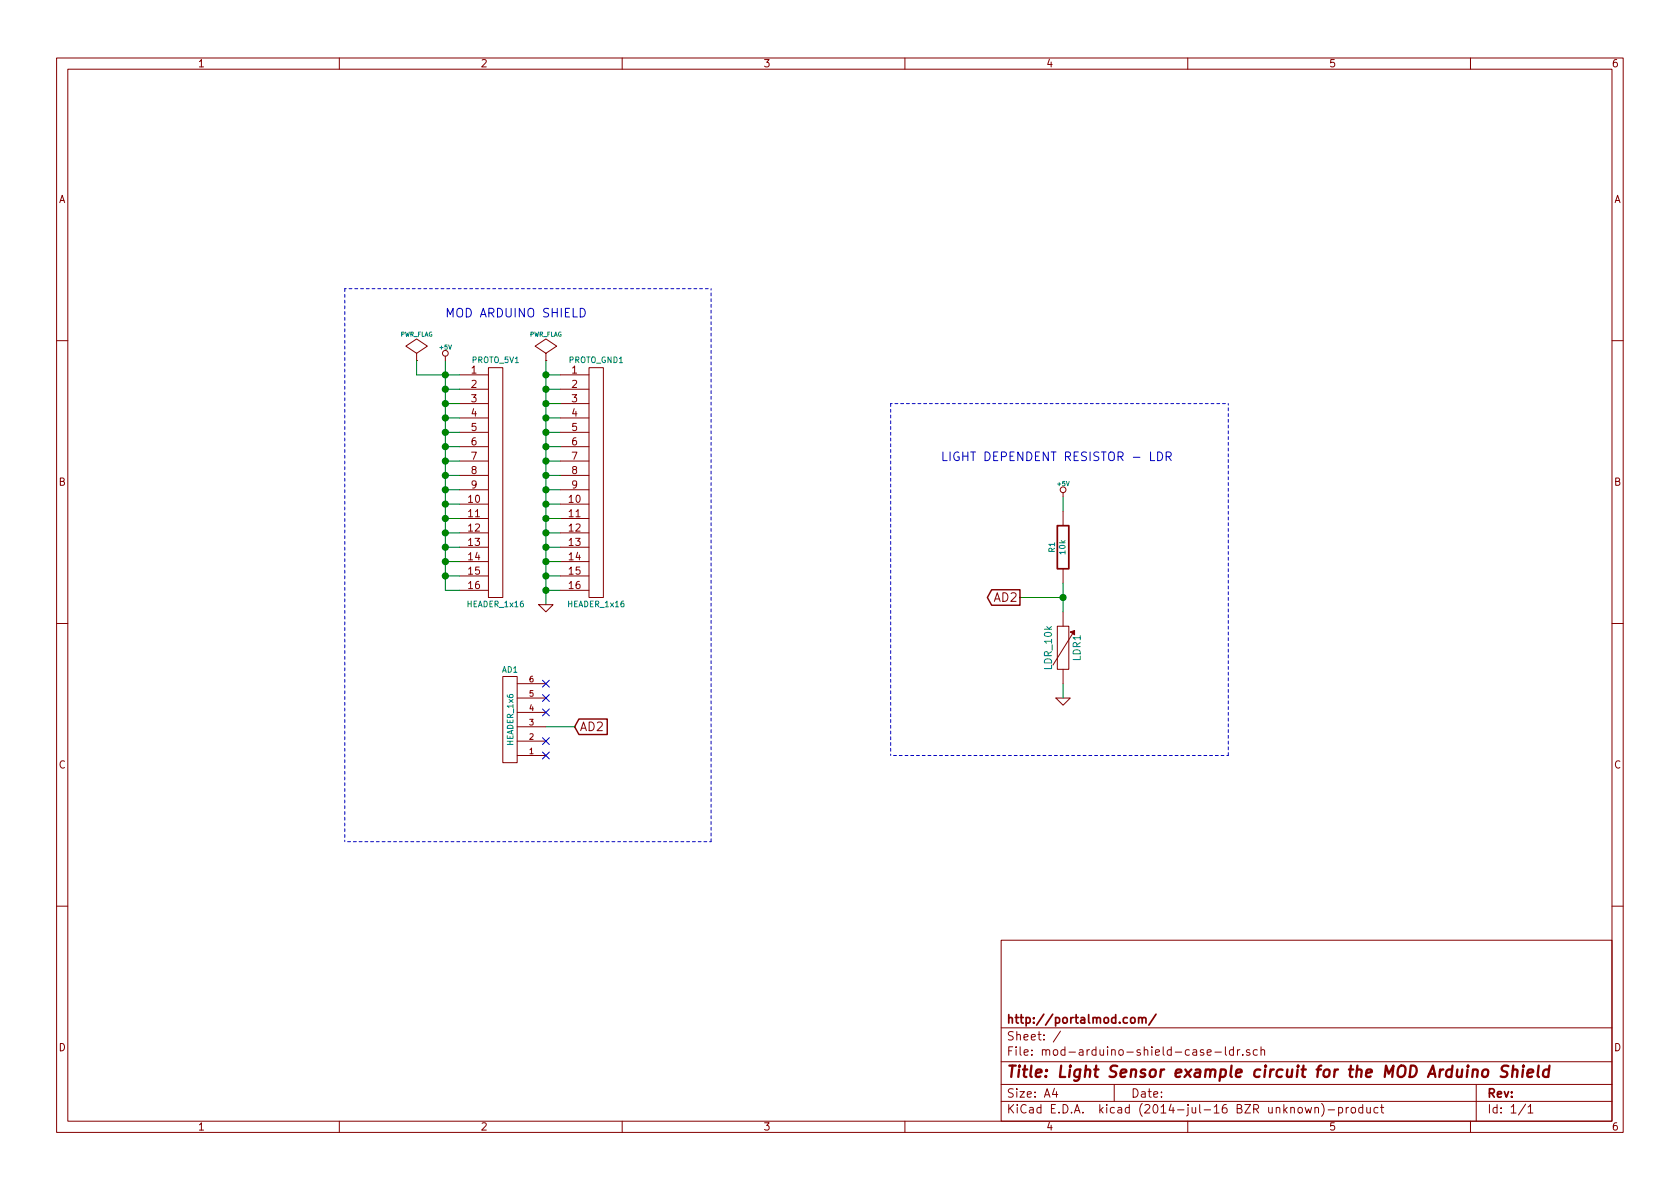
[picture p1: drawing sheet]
<svg xmlns="http://www.w3.org/2000/svg" width="297mm" height="210mm" viewBox="0 0 297 210" stroke-linecap="round" stroke-linejoin="round" font-family="sans-serif">
<g fill="none" stroke="#840000" stroke-width=".18">
<path d="M10 10.3h277v189.9h-277zM12 12.2h273v186.1h-273zM60 10.3v1.9M110 10.3v1.9M160 10.3v1.9M210 10.3v1.9M260 10.3v1.9M10 60.2h2M73.7 63.7h.1M73.7 62.5l1.9-1.3-1.9-1.3-1.9 1.3 1.9 1.3v1.2M78.7 63v.7M81.3 66.3h5.1"/>
<path d="M81.3 68.8h5.1M81.3 71.4h5.1M81.3 73.9h5.1M81.3 76.4h5.1M81.3 79h5.1M86.4 65h2.5v40.7h-2.5zM96.5 63.7h.1M96.5 62.5l1.9-1.3-1.9-1.3-1.9 1.3 1.9 1.3v1.2M99.1 66.3h5M99.1 68.8h5M99.1 71.4h5M99.1 73.9h5"/>
<path d="M99.1 76.4h5M99.1 79h5M104.1 65h2.6v40.7h-2.6zM285 60.2h2M81.3 81.5h5.1M81.3 84.1h5.1M81.3 86.6h5.1M81.3 89.1h5.1M81.3 91.7h5.1M81.3 94.2h5.1M81.3 96.8h5.1M81.3 99.3h5.1"/>
<path d="M99.1 81.5h5M99.1 84.1h5M99.1 86.6h5M99.1 89.1h5M99.1 91.7h5M99.1 94.2h5M99.1 96.8h5M99.1 99.3h5M188 87.1v.8M188 90.4v2.6M10 110.3h2M81.3 101.8h5.1"/>
<path d="M81.3 104.4h5.1M88.9 119.6h2.5v15.3h-2.5zM95.2 106.9h2.6l-1.3 1.3zM99.1 101.8h5M99.1 104.4h5M186.9 110.7h2.1v7.7h-2.1zM188 100.6v2.5M188 108.2v2.5M188 118.4v2.5M190 111.5l-3.8 6.1M285 110.3h2M91.4 133.6h5.1"/>
<path d="M91.4 131.1h5.1M91.4 128.5h5.1M91.4 126h5.1M91.4 123.4h5.1M91.4 120.9h5.1M186.7 123.4h2.5l-1.2 1.3zM10 160.2h2M177 166.3h108v32h-108zM285 160.2h2M60 198.3v1.9M110 198.3v1.9M160 198.3v1.9"/>
<path d="M177 194.8h108M177 191.8h108M177 187.8h108M177 181.8h108M186.4 192.5l-.3 1h.9M186.8 193v1M187.5 182.3l-1.3 2M197 191.8v3M210 198.3v1.9M213.4 186.1l.7-.1v-.3l-.4-.1-.3 .2 .1 .7h.6M214.8 186h1.2M216.7 185.1v1.3l.2 .2"/>
<path d="M218.1 185.7l-.4-.1-.3 .3v.6l.3 .1 .4-.1M218.1 185.1v1.5M218.8 185.6v1M219.2 185.6l-.4 .3M219.7 186.5v.1M221 185.7a.37 .37 0 0 0-.6 .1v.2l.6 .2v.1l-.2 .3-.4-.1M222.3 185.7l-.4-.1-.3 .3 .1 .6 .2 .1 .4-.1M223 185.7l.2-.1 .3 .1 .1 .9M223 185.1v1.5M230.8 195.8l.3 1 .2-.7 .3 .7 .3-1M232.5 196l.2-.2 .4 .1v.9M232.5 195.8v1"/>
<path d="M233.7 195.1a1.71 1.71 0 0 1 0 2.3M234.8 196.3h1.2M236.7 195.9l.4-.1 .3 .3-.1 .6h-.6M236.7 195.8v1.5M238 195.8v1M238.5 195.8l-.5 .3M239 196l.2-.2 .4 .2 .1 .5-.2 .2-.3 .1-.2-.1zM240.9 195.9l-.4-.1-.3 .3 .1 .6 .2 .1 .4-.1M240.9 195.3v1.5M241.7 195.8v.9l.4 .1 .2-.1M242.3 195.8v1M243.6 195.9l-.4-.1-.3 .3 .1 .6 .2 .1 .4-.1"/>
<path d="M244.1 195.8h.6M244.3 195.3v1.3l.4 .2M260 198.3v1.9M261 191.8v6.5M269.7 195.2l-1.2 2M270.2 195.8l.4-.5v1.5M270.2 196.8h.8"/>
<circle cx="78.7" cy="62.5" r=".51"/>
<circle cx="188" cy="86.6" r=".51"/>
</g>
<path d="M262.2 189.3a.51 .51 0 0 1 .6-.2 .51 .51 0 0 1 .3 .4v.6a.54 .54 0 0 1-.6 .4 .54 .54 0 0 1-.5-.4zM266.7 188.5l-.3-.1-.6 .1a.47 .47 0 0 0-.3 .5 .47 .47 0 0 0 .3 .4l.4 .1a.48 .48 0 0 1 .3 .5 .48 .48 0 0 1-.4 .4l-.8-.1M267.5 189.3a.52 .52 0 0 1 .8 .1l-.1 1M267.6 188.4l-.3 2M269.3 189.1l-.2 1.3M269.4 188.4l-.1 .2 .2-.1-.1-.1-.1 .2M270.1 189.8l1-.2-.1-.4-.6-.1-.3 .3v.9l.2 .1 .6-.1M272.1 188.4l-.2 1.8 .2 .2M273.9 189.2a.7 .7 0 0 0-1 .3v.8l.3 .1 .5-.1M274 188.4l-.3 2" fill="none" stroke="#840000" stroke-width=".41"/>
<path d="M186.9 93h2.1v7.6h-2.1zM201.3 179.9v1M204.4 179.3l-1.3 2M200 180.1l.2-.2 .4 .2 .1 .5-.1 .2-.4 .1-.2-.1zM201.3 180.1l.2-.2 .4 .1 .1 .9M202 180.1a.36 .36 0 0 1 .3-.2 .36 .36 0 0 1 .3 .2v.8" fill="none" stroke="#840000" stroke-width=".3"/>
<g fill="none" stroke="#008400" stroke-width=".18">
<path d="M73.7 63.7v2.6h7.6M78.7 63.7v40.7h2.6M78.7 79h2.6M78.7 76.4h2.6M78.7 73.9h2.6M78.7 71.4h2.6M78.7 68.8h2.6M96.5 66.3h2.6M96.5 63.7v43.2M96.5 79h2.6M96.5 76.4h2.6M96.5 73.9h2.6"/>
<path d="M96.5 71.4h2.6M96.5 68.8h2.6M78.7 99.3h2.6M78.7 96.8h2.6M78.7 94.2h2.6M78.7 91.7h2.6M78.7 89.1h2.6M78.7 86.6h2.6M78.7 84.1h2.6M78.7 81.5h2.6M96.5 99.3h2.6M96.5 96.8h2.6"/>
<path d="M96.5 94.2h2.6M96.5 91.7h2.6M96.5 89.1h2.6M96.5 86.6h2.6M96.5 84.1h2.6M96.5 81.5h2.6M188 87.9v2.5M78.7 101.8h2.6M96.5 104.4h2.6M96.5 101.8h2.6M180.3 105.7h7.7M188 103.1v5.1"/>
<path d="M96.5 128.5h5.1M188 120.9v2.5"/>
</g>
<g fill="#008400" stroke="#008400" stroke-width=".25">
<circle cx="96.5" cy="101.8" r=".51"/>
<circle cx="96.5" cy="99.3" r=".51"/>
<circle cx="96.5" cy="96.8" r=".51"/>
<circle cx="96.5" cy="94.2" r=".51"/>
<circle cx="96.5" cy="91.7" r=".51"/>
<circle cx="96.5" cy="89.1" r=".51"/>
<circle cx="96.5" cy="86.6" r=".51"/>
<circle cx="96.5" cy="84.1" r=".51"/>
<circle cx="96.5" cy="81.5" r=".51"/>
<circle cx="96.5" cy="79" r=".51"/>
<circle cx="96.5" cy="76.4" r=".51"/>
<circle cx="96.5" cy="73.9" r=".51"/>
<circle cx="96.5" cy="71.4" r=".51"/>
<circle cx="96.5" cy="68.8" r=".51"/>
<circle cx="78.7" cy="101.8" r=".51"/>
<circle cx="78.7" cy="99.3" r=".51"/>
<circle cx="78.7" cy="96.8" r=".51"/>
<circle cx="78.7" cy="94.2" r=".51"/>
<circle cx="78.7" cy="91.7" r=".51"/>
<circle cx="78.7" cy="89.1" r=".51"/>
<circle cx="78.7" cy="86.6" r=".51"/>
<circle cx="78.7" cy="84.1" r=".51"/>
<circle cx="78.7" cy="81.5" r=".51"/>
<circle cx="78.7" cy="79" r=".51"/>
<circle cx="78.7" cy="76.4" r=".51"/>
<circle cx="78.7" cy="73.9" r=".51"/>
<circle cx="78.7" cy="71.4" r=".51"/>
<circle cx="78.7" cy="68.8" r=".51"/>
<circle cx="78.7" cy="66.3" r=".51"/>
<circle cx="96.5" cy="104.4" r=".51"/>
<circle cx="96.5" cy="66.3" r=".51"/>
<circle cx="188" cy="105.7" r=".51"/>
</g>
<path d="M95.9 120.3l1.2 1.2M95.9 122.8l1.2 1.2M95.9 125.4l1.2 1.2M95.9 130.4l1.2 1.3M95.9 133l1.2 1.2M97.1 120.3l-1.2 1.2M97.1 122.8l-1.2 1.2M97.1 125.4l-1.2 1.2M97.1 130.4l-1.2 1.3M97.1 133l-1.2 1.2" fill="none" stroke="#000084" stroke-width=".18"/>
<path d="M175.3 104.3h5v2.7h-5l-.7-1.3zM102.4 127.1h5v2.8h-5l-.8-1.4z" fill="none" stroke="#840000" stroke-width=".25"/>
<path d="M61 51h64.7M125.7 51v97.8M157.5 71.4h59.7M217.2 71.4v62.2M157.5 133.6v-62.2M217.2 133.6h-59.7M61 148.8v-97.8M125.7 148.8h-64.7" fill="none" stroke="#0000c2" stroke-width=".18" stroke-dasharray=".5" stroke-dashoffset=".3"/>
<path d="M102.6 54.5a.77 .77 0 0 1 .9 .8 .77 .77 0 0 1-.9 .8zM204.7 79.9a.77 .77 0 0 1 .9 .8 .77 .77 0 0 1-.9 .8zM206.2 80.7h.7l.2-.3-.1-.3-.2-.2h-.6v1.6M206.6 80.7l.5 .8" fill="none" stroke="#0000c2" stroke-width=".18"/>
<path d="M189.2 111.8l.8-.3v.8z" fill="#840000" stroke="#840000" stroke-width=".18"/>
<text font-size="2.8" fill="#840000" x="178" y="190.5">Title: Light Sensor example circuit for the MOD Arduino Shield</text>
<g font-size="2.1" fill="#0000c2">
<text x="78.7" y="56.1">MOD ARDUINO SHIELD</text>
<text x="166.4" y="81.5">LIGHT DEPENDENT RESISTOR - LDR</text>
</g>
<g font-size="2.1" fill="#840000">
<text x="175.7" y="106.4">AD2</text>
<text x="102.5" y="129.3">AD2</text>
<text x="178" y="184">Sheet: /</text>
<text x="178" y="181">http://portalmod.com/</text>
<text x="178" y="186.7">File: mod-arduino-shield-case-ldr.sch</text>
<text x="178" y="196.9">KiCad E.D.A. kicad (2014-jul-16 BZR unknown)-product</text>
<text x="178" y="194.1">Size: A4</text>
<text x="200" y="194.1">Date:</text>
<text x="263" y="194.1">Rev:</text>
<text x="263" y="196.9">Id: 1/1</text>
</g>
<g font-size="1.8" fill="#840000">
<text x="35" y="11.9">1</text>
<text x="85" y="11.9">2</text>
<text x="135" y="11.9">3</text>
<text x="185" y="11.9">4</text>
<text x="235" y="11.9">5</text>
<text x="285" y="11.9">6</text>
<text x="10.4" y="35.9">A</text>
<text x="285.4" y="35.9">A</text>
<text x="83.3" y="66">1</text>
<text x="83.3" y="68.6">2</text>
<text x="83.3" y="71.1">3</text>
<text x="101.1" y="66">1</text>
<text x="101.1" y="68.6">2</text>
<text x="101.1" y="71.1">3</text>
<text x="83.3" y="73.7">4</text>
<text x="83.3" y="76.2">5</text>
<text x="101.1" y="73.7">4</text>
<text x="101.1" y="76.2">5</text>
<text x="83.3" y="78.7">6</text>
<text x="83.3" y="81.3">7</text>
<text x="83.3" y="83.8">8</text>
<text x="101.1" y="78.7">6</text>
<text x="101.1" y="81.3">7</text>
<text x="101.1" y="83.8">8</text>
<text x="10.4" y="85.9">B</text>
<text x="82.9" y="88.9">10</text>
<text x="83.3" y="86.4">9</text>
<text x="100.6" y="88.9">10</text>
<text x="101.1" y="86.4">9</text>
<text x="285.4" y="85.9">B</text>
<text x="82.9" y="91.4">11</text>
<text x="82.9" y="94">12</text>
<text x="100.6" y="91.4">11</text>
<text x="100.6" y="94">12</text>
<text x="82.9" y="96.5">13</text>
<text x="82.9" y="99.1">14</text>
<text x="82.9" y="101.6">15</text>
<text x="100.6" y="96.5">13</text>
<text x="100.6" y="99.1">14</text>
<text x="100.6" y="101.6">15</text>
<text x="82.9" y="104.1">16</text>
<text x="100.6" y="104.1">16</text>
<text x="10.4" y="135.9">C</text>
<text x="285.4" y="135.9">C</text>
<text x="10.4" y="185.9">D</text>
<text x="285.4" y="185.9">D</text>
<text x="35" y="199.9">1</text>
<text x="85" y="199.9">2</text>
<text x="135" y="199.9">3</text>
<text x="185" y="199.9">4</text>
<text x="235" y="199.9">5</text>
<text x="285" y="199.9">6</text>
</g>
<g font-size="1.8" fill="#008484">
<text x="186" y="118.3" transform="rotate(-90 186 118.3)">LDR_10k</text>
<text x="191.1" y="116.9" transform="rotate(-90 191.1 116.9)">LDR1</text>
</g>
<g font-size="1.4" fill="#008484">
<text x="83.5" y="64.2">PROTO_5V1</text>
<text x="100.5" y="64.2">PROTO_GND1</text>
<text x="186.5" y="97.7" transform="rotate(-90 186.5 97.7)">R1</text>
<text x="188.4" y="98" transform="rotate(-90 188.4 98)">10k</text>
<text x="82.7" y="107.4">HEADER_1x16</text>
<text x="100.5" y="107.4">HEADER_1x16</text>
<text x="88.8" y="118.9">AD1</text>
<text x="90.8" y="131.8" transform="rotate(-90 90.8 131.8)">HEADER_1x6</text>
</g>
<g font-size="1.4" fill="#840000">
<text x="93.6" y="125.7">4</text>
<text x="93.6" y="123.2">5</text>
<text x="93.6" y="120.6">6</text>
<text x="93.6" y="130.8">2</text>
<text x="93.6" y="128.3">3</text>
<text x="93.6" y="133.3">1</text>
</g>
<g font-size="1.1" fill="#008484">
<text x="70.7" y="59.5">PWR_FLAG</text>
<text x="93.5" y="59.5">PWR_FLAG</text>
<text x="77.8" y="61.8">+5V</text>
<text x="187" y="85.9">+5V</text>
</g>
</svg>
